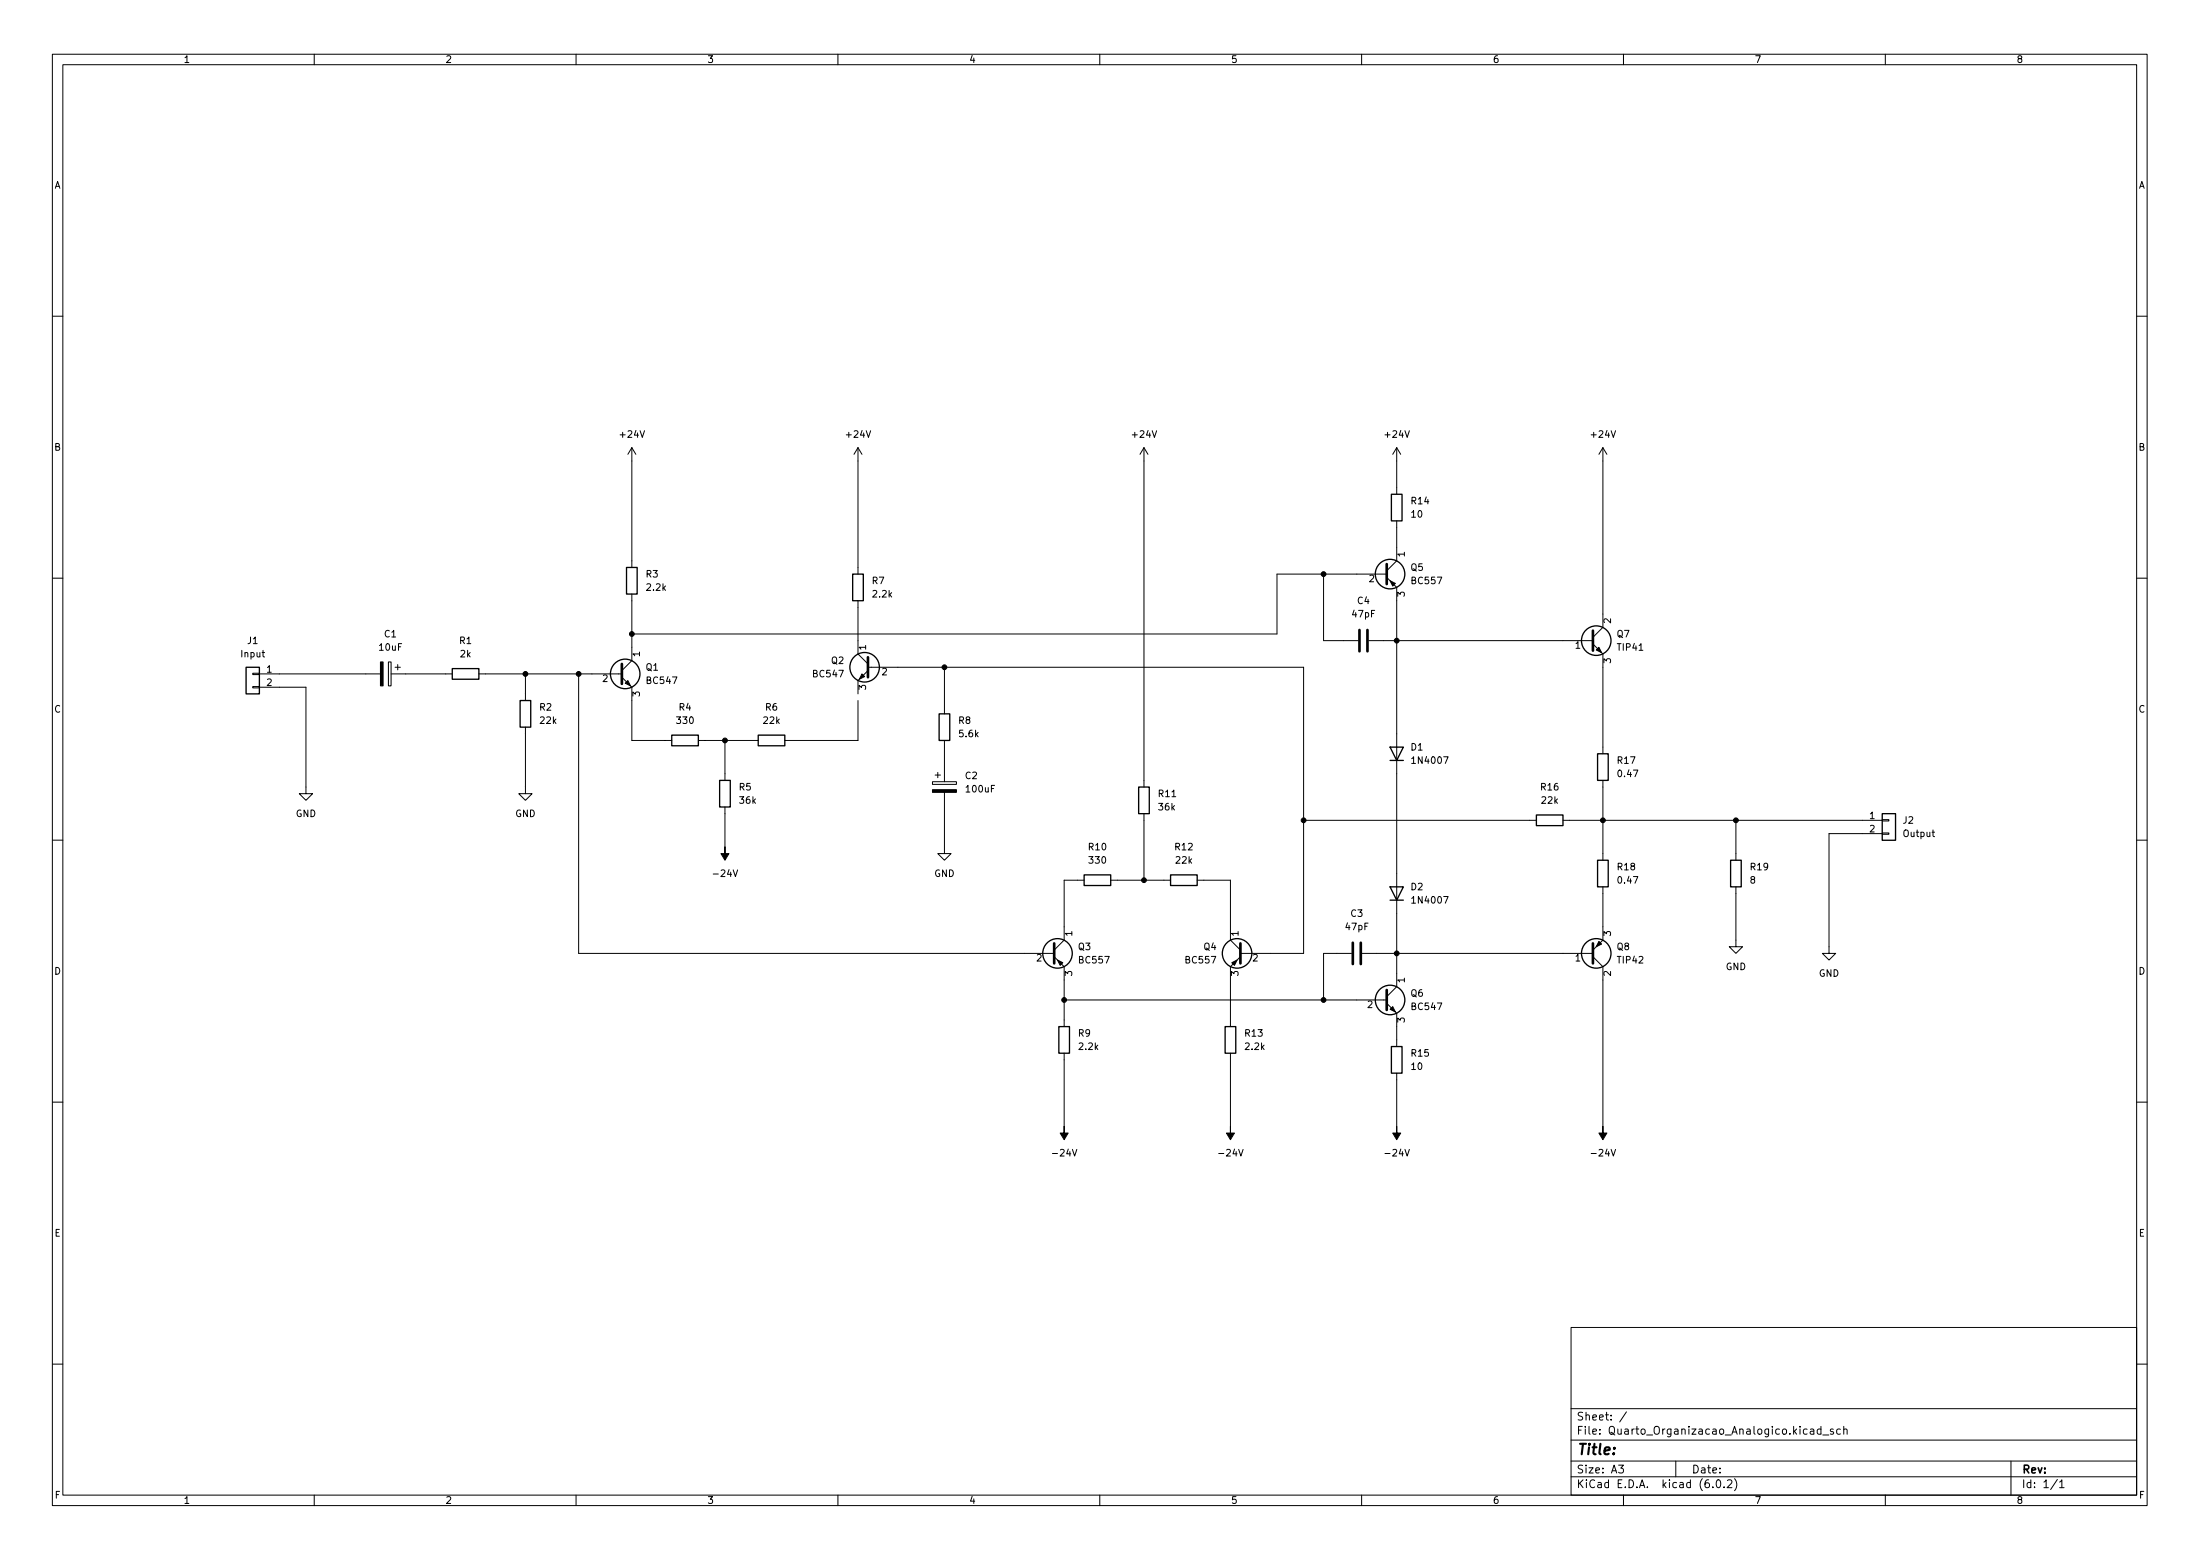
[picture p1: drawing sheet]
<svg xmlns="http://www.w3.org/2000/svg" width="297mm" height="210mm" viewBox="0 0 297 210" stroke-linecap="round" stroke-linejoin="round" font-family="sans-serif">
<g fill="none" stroke="#000" stroke-width=".14">
<path d="M7.1 7.3h282.8v195.9h-282.8zM8.5 8.7h280v193.1h-280zM42.4 7.3v1.4M77.8 7.3v1.4M113.1 7.3v1.4M148.5 7.3v1.4M183.8 7.3v1.4M219.2 7.3v1.4M254.6 7.3v1.4M7.1 42.7h1.4M288.5 42.7h1.4M7.1 78h1.4"/>
<path d="M85.3 60.4v16.2M85.3 60.4l-.5 .9M85.3 60.4l.5 .9M115.8 60.4v17.1M115.8 60.4l-.5 .9M115.8 60.4l.6 .9M154.5 60.4l-.6 .9M154.5 60.4v45.8M154.5 60.4l.5 .9M178.7 77.5v9h4.7M187.2 77.9l1.4 1.4v53.9l-1.4 1.3M187.2 77.5h-14.8v8.1h-87.1"/>
<path d="M188.6 60.4v6.3M188.6 70.3v5.4l-1.4 1.3M188.6 60.4l-.6 .9M188.6 60.4l.5 .9M216.4 60.4v24.3l-1.3 1.3M216.4 60.4l-.5 .9M216.4 60.4l.6 .9M288.5 78h1.4M34.1 92.7h.9v.1h-.9zM34.1 90.9h.9v.1h-.9zM35 92.7h6.3v14.4h.9l-.9 .9-.9-.9h.9M35 90.9h16.4"/>
<path d="M52.4 89.3h.4v3.3h-.4zM52.8 90.9h8.3M53.3 90h.8M53.7 89.7v.7M64.7 90.9h19.3M70.9 98.1v9h.9l-.9 .9-.9-.9h.9M70.9 90.9v3.6M78.1 90.9v37.8h64.2M84 91.4l1.3 1.3v7.2h5.4M85.3 80.2v9l-1.3 1.3M94.3 99.9h8.1M97.9 99.9v5.4"/>
<path d="M115.8 81.1v7.2l1.4 1.3M115.8 94.5v5.4h-9.8M117.2 90.5l-1.4 1.3v1.8M117.2 90h58.8v38.7h-8.5M127.5 90v6.3M127.5 99.9v5.6M184.8 86.5h30.3M215.1 86.9l1.3 1.4v13.4M7.1 113.4h1.4M97.9 108.9v5.4M125.9 105.5h3.2v.4h-3.2zM126.3 104.6h.7"/>
<path d="M126.6 104.2v.8M127.5 106.9v8.3h.9l-.9 .9-.9-.9h.9M146.4 118.8h-2.7v8.1l-1.4 1.3M150 118.8h8M154.5 109.8v9M161.6 118.8h4.5v8.1l1.4 1.3M176 110.7h31.4M211 110.7h43.1M216.4 119.7v7.2l-1.3 1.3M216.4 105.3v10.8M234.4 119.7v8.1h.9l-.9 .9-.9-.9h.9M234.4 110.7v5.4"/>
<path d="M254.1 112.4h.9v.2h-.9zM254.1 110.6h.9v.2h-.9zM254.1 112.5h-7.1v16.2h.8l-.8 .9-.9-.9h.9M288.5 113.4h1.4M142.3 129.1l1.4 1.4v8M143.7 134.9h43.5M167.5 129.1l-1.4 1.4v8M182.5 128.7h-3.8v6.2M183.9 128.7h31.2M187.2 135.4l1.4 1.3v4.5M215.1 129.1l1.3 1.4v21.5M7.1 148.7h1.4"/>
<path d="M143.7 142.1v9.9M166.1 142.1v9.9M188.6 144.8v7.2M288.5 148.7h1.4M212.1 179.1h76.4v22.7h-76.4zM7.1 184.1h1.4M212.1 199.3h76.4M212.1 197.2h76.4M212.1 194.3h76.4M212.1 190.1h76.4M218.5 197.7h.7l-.4 .4 .3 .1v.5l-.1 .1-.5-.1M219.6 190.5l-.9 1.4"/>
<path d="M226.3 197.2v2.1M231.8 199.8l.2-.1a.57 .57 0 0 1 .3 .5 .57 .57 0 0 1-.3 .6l-.2-.1-.1-.3zM233.2 199.8l.4-.1 .2 .1v.2l-.6 .8h.6M234.2 199.6a1.22 1.22 0 0 1 0 1.6M244.4 192.9h.5v.7M244.9 193.1h-.4a.21 .21 0 0 0-.1 .3 .21 .21 0 0 0 .1 .2l.4-.1M245.9 192.9l-.3-.1-.2 .2 .1 .5h.4M245.9 192.5v1.1M246.1 193.7h.8M247.5 192.9l-.2-.1-.2 .2 .1 .1 .3 .2v.2h-.4M248.5 192.9l-.3-.1-.2 .2 .1 .5h.4M248.9 192.9l.2-.1 .2 .1 .1 .7"/>
<path d="M248.9 192.5v1.1M271.5 197.2v4.6M277.8 199.7l-.9 1.3M288.5 184.1h1.4M42.4 201.8v1.4M77.8 201.8v1.4M113.1 201.8v1.4M148.5 201.8v1.4M183.8 201.8v1.4M219.2 201.8v1.4M231.3 200.7v.1M232.8 200.7v.1"/>
<path d="M254.6 201.8v1.4M278.1 200l.3-.3v1.1M278.1 200.8h.6"/>
</g>
<g fill="none" stroke="#000" stroke-width=".18">
<path d="M84.6 76.6h1.4v3.6h-1.4zM115.1 77.5h1.5v3.6h-1.5zM187.9 66.7h1.4v3.6h-1.4zM33.2 90h1.8v3.6h-1.8zM61.1 90.2h3.6v1.5h-3.6zM70.2 94.5h1.5v3.6h-1.5zM90.7 99.2h3.6v1.4h-3.6zM102.4 99.2h3.6v1.4h-3.6zM126.8 96.3h1.4v3.6h-1.4zM97.2 105.3h1.4v3.6h-1.4zM146.4 118.1h3.6v1.4h-3.6zM153.7 106.2h1.5v3.6h-1.5z"/>
<path d="M158 118.1h3.6v1.4h-3.6zM187.7 119.7h1.8l-.9 1.8zM187.7 100.8h1.8l-.9 1.8zM187.7 102.6h1.8M207.4 110h3.6v1.4h-3.6zM215.7 116.1h1.4v3.6h-1.4zM215.7 101.7h1.4v3.6h-1.4zM233.7 116.1h1.4v3.6h-1.4zM254.1 109.8h1.8v3.6h-1.8zM143 138.5h1.4v3.6h-1.4zM165.4 138.5h1.4v3.6h-1.4zM187.7 121.5h1.8"/>
<path d="M187.9 141.2h1.4v3.6h-1.4z"/>
<circle cx="187.7" cy="77.5" r="1.99"/>
<circle cx="84.4" cy="90.9" r="1.99"/>
<circle cx="116.7" cy="90" r="1.99"/>
<circle cx="215.5" cy="86.5" r="1.99"/>
<circle cx="142.8" cy="128.7" r="1.99"/>
<circle cx="167" cy="128.7" r="1.99"/>
<circle cx="187.7" cy="134.9" r="1.99"/>
<circle cx="215.5" cy="128.7" r="1.99"/>
</g>
<path d="M187.2 76.1v2.7M84 89.6v2.7M117.2 88.7v2.7M183.6 85v2.9M184.6 85v2.9M215.1 85.1v2.7M142.3 127.3v2.7M167.5 127.3v2.7M182.7 127.2v2.9M183.7 127.2v2.9M187.2 133.6v2.7M215.1 127.3v2.7" fill="none" stroke="#000" stroke-width=".36"/>
<g fill="#000" stroke="#000" stroke-width=".14">
<path d="M187.7 78.4l.7 .3-.4 .4zM51.4 89.3h.3v3.3h-.3zM84.4 92.2l.4-.4 .3 .8zM116.4 90.9l.3 .4-.7 .4zM215.5 87.7l.4-.3 .3 .7zM97.9 114.3v.9h.5l-.5 .9-.6-.9h.6zM125.9 106.6h3.2v.3h-3.2zM142.8 129.6l.7 .3-.4 .4zM166.3 129.9l.7-.3-.3 .7zM187.7 136.2l.3-.4 .4 .8zM215.9 127l.3 .4-.7 .4zM143.7 152v.9h.5l-.5 .9-.6-.9h.6z"/>
<path d="M166.1 152v.9h.6l-.6 .9-.5-.9h.5zM188.6 152v.9h.5l-.5 .9-.6-.9h.6zM216.4 152v.9h.6l-.6 .9-.5-.9h.5z"/>
<circle cx="178.7" cy="77.5" r=".32"/>
<circle cx="70.9" cy="90.9" r=".32"/>
<circle cx="78.1" cy="90.9" r=".32"/>
<circle cx="85.3" cy="85.6" r=".32"/>
<circle cx="97.9" cy="99.9" r=".32"/>
<circle cx="127.5" cy="90" r=".32"/>
<circle cx="188.6" cy="86.5" r=".32"/>
<circle cx="154.5" cy="118.8" r=".32"/>
<circle cx="176" cy="110.7" r=".32"/>
<circle cx="216.4" cy="110.7" r=".32"/>
<circle cx="234.4" cy="110.7" r=".32"/>
<circle cx="143.7" cy="134.9" r=".32"/>
<circle cx="178.7" cy="134.9" r=".32"/>
<circle cx="188.6" cy="128.7" r=".32"/>
</g>
<text font-size="2" x="212.8" y="196.3">Title:</text>
<g font-size="1.5">
<text x="212.8" y="191.7">Sheet: /</text>
<text x="212.8" y="193.6">File: Quarto_Organizacao_Analogico.kicad_sch</text>
<text x="212.8" y="200.8">KiCad E.D.A. kicad (6.0.2)</text>
<text x="212.8" y="198.8">Size: A3</text>
<text x="228.4" y="198.8">Date:</text>
<text x="272.9" y="198.8">Rev:</text>
<text x="272.9" y="200.8">Id: 1/1</text>
</g>
<g font-size="1.3">
<text x="24.7" y="8.5">1</text>
<text x="60.1" y="8.5">2</text>
<text x="95.5" y="8.5">3</text>
<text x="130.8" y="8.5">4</text>
<text x="166.2" y="8.5">5</text>
<text x="201.5" y="8.5">6</text>
<text x="236.9" y="8.5">7</text>
<text x="272.2" y="8.5">8</text>
<text x="7.3" y="25.5">A</text>
<text x="288.7" y="25.5">A</text>
<text x="83.8" y="59.1">+24V</text>
<text x="114.4" y="59.1">+24V</text>
<text x="153" y="59.1">+24V</text>
<text x="187.1" y="59.1">+24V</text>
<text x="214.9" y="59.1">+24V</text>
<text x="7.3" y="60.8">B</text>
<text x="288.7" y="60.8">B</text>
<text x="190.6" y="68">R14</text>
<text x="190.6" y="69.8">10</text>
<text x="87.2" y="77.9">R3</text>
<text x="189.7" y="75.1" transform="rotate(-90 189.7 75.1)">1</text>
<text x="190.5" y="77">Q5</text>
<text x="87.4" y="79.7">2.2k</text>
<text x="117.8" y="78.8">R7</text>
<text x="117.9" y="80.6">2.2k</text>
<text x="182.6" y="83.3">47pF</text>
<text x="183.3" y="81.5">C4</text>
<text x="184.9" y="78.6">2</text>
<text x="189.7" y="80.5" transform="rotate(-90 189.7 80.5)">3</text>
<text x="190.7" y="78.8">BC557</text>
<text x="32.6" y="88.7">Input</text>
<text x="33.4" y="86.9">J1</text>
<text x="51.3" y="87.8">10uF</text>
<text x="51.9" y="86">C1</text>
<text x="62.1" y="86.9">R1</text>
<text x="62.2" y="88.7">2k</text>
<text x="86.4" y="88.6" transform="rotate(-90 86.4 88.6)">1</text>
<text x="112.3" y="89.6">Q2</text>
<text x="116.9" y="87.7" transform="rotate(-90 116.9 87.7)">1</text>
<text x="212.7" y="87.5">1</text>
<text x="217.5" y="89.5" transform="rotate(-90 217.5 89.5)">3</text>
<text x="217.5" y="84.1" transform="rotate(-90 217.5 84.1)">2</text>
<text x="218.3" y="86">Q7</text>
<text x="218.5" y="87.8">TIP41</text>
<text x="36" y="90.8">1</text>
<text x="36" y="92.6">2</text>
<text x="72.9" y="95.9">R2</text>
<text x="81.4" y="92">2</text>
<text x="86.4" y="94" transform="rotate(-90 86.4 94)">3</text>
<text x="87.2" y="90.5">Q1</text>
<text x="87.4" y="92.3">BC547</text>
<text x="91.7" y="95.9">R4</text>
<text x="103.4" y="95.9">R6</text>
<text x="109.9" y="91.4">BC547</text>
<text x="116.9" y="93.1" transform="rotate(-90 116.9 93.1)">3</text>
<text x="119.1" y="91.1">2</text>
<text x="7.3" y="96.2">C</text>
<text x="73" y="97.7">22k</text>
<text x="91.5" y="97.7">330</text>
<text x="103.1" y="97.7">22k</text>
<text x="129.4" y="97.7">R8</text>
<text x="129.6" y="99.5">5.6k</text>
<text x="190.5" y="101.3">D1</text>
<text x="288.7" y="96.2">C</text>
<text x="99.8" y="106.7">R5</text>
<text x="130.3" y="105.1">C2</text>
<text x="130.5" y="106.9">100uF</text>
<text x="156.5" y="107.6">R11</text>
<text x="190.9" y="103.1">1N4007</text>
<text x="208.1" y="106.7">R16</text>
<text x="218.4" y="103.1">R17</text>
<text x="218.6" y="104.9">0.47</text>
<text x="39.9" y="110.3">GND</text>
<text x="69.6" y="110.3">GND</text>
<text x="99.9" y="108.5">36k</text>
<text x="156.5" y="109.4">36k</text>
<text x="208.2" y="108.5">22k</text>
<text x="252.4" y="110.5">1</text>
<text x="252.4" y="112.3">2</text>
<text x="257" y="111.2">J2</text>
<text x="257" y="112.9">Output</text>
<text x="96.6" y="118.3">-24V</text>
<text x="126.1" y="118.3">GND</text>
<text x="147" y="114.7">R10</text>
<text x="147.1" y="116.5">330</text>
<text x="158.7" y="114.7">R12</text>
<text x="158.8" y="116.5">22k</text>
<text x="218.4" y="117.4">R18</text>
<text x="218.6" y="119.2">0.47</text>
<text x="236.3" y="119.2">8</text>
<text x="236.4" y="117.4">R19</text>
<text x="181.7" y="125.5">47pF</text>
<text x="182.4" y="123.7">C3</text>
<text x="190.5" y="120.1">D2</text>
<text x="190.9" y="121.9">1N4007</text>
<text x="7.3" y="131.5">D</text>
<text x="140" y="129.7">2</text>
<text x="144.8" y="131.7" transform="rotate(-90 144.8 131.7)">3</text>
<text x="144.8" y="126.3" transform="rotate(-90 144.8 126.3)">1</text>
<text x="145.6" y="128.2">Q3</text>
<text x="145.8" y="130">BC557</text>
<text x="160.2" y="130">BC557</text>
<text x="162.5" y="128.2">Q4</text>
<text x="167.2" y="131.7" transform="rotate(-90 167.2 131.7)">3</text>
<text x="167.2" y="126.3" transform="rotate(-90 167.2 126.3)">1</text>
<text x="169.2" y="129.7">2</text>
<text x="212.7" y="129.7">1</text>
<text x="217.5" y="131.7" transform="rotate(-90 217.5 131.7)">2</text>
<text x="217.5" y="126.3" transform="rotate(-90 217.5 126.3)">3</text>
<text x="218.3" y="128.2">Q8</text>
<text x="218.5" y="130">TIP42</text>
<text x="233" y="130.9">GND</text>
<text x="245.6" y="131.8">GND</text>
<text x="288.7" y="131.5">D</text>
<text x="184.6" y="136">2</text>
<text x="189.7" y="138" transform="rotate(-90 189.7 138)">3</text>
<text x="189.7" y="132.6" transform="rotate(-90 189.7 132.6)">1</text>
<text x="190.5" y="134.5">Q6</text>
<text x="190.7" y="136.3">BC547</text>
<text x="145.6" y="139.9">R9</text>
<text x="145.7" y="141.7">2.2k</text>
<text x="168.1" y="139.9">R13</text>
<text x="168.2" y="141.7">2.2k</text>
<text x="190.6" y="142.6">R15</text>
<text x="190.6" y="144.4">10</text>
<text x="142.4" y="156.1">-24V</text>
<text x="164.8" y="156.1">-24V</text>
<text x="187.3" y="156.1">-24V</text>
<text x="215.1" y="156.1">-24V</text>
<text x="7.4" y="166.9">E</text>
<text x="288.8" y="166.9">E</text>
<text x="7.4" y="202.2">F</text>
<text x="24.7" y="202.9">1</text>
<text x="60.1" y="202.9">2</text>
<text x="95.5" y="202.9">3</text>
<text x="130.8" y="202.9">4</text>
<text x="166.2" y="202.9">5</text>
<text x="201.5" y="202.9">6</text>
<text x="236.9" y="202.9">7</text>
<text x="272.2" y="202.9">8</text>
<text x="288.8" y="202.2">F</text>
</g>
</svg>
